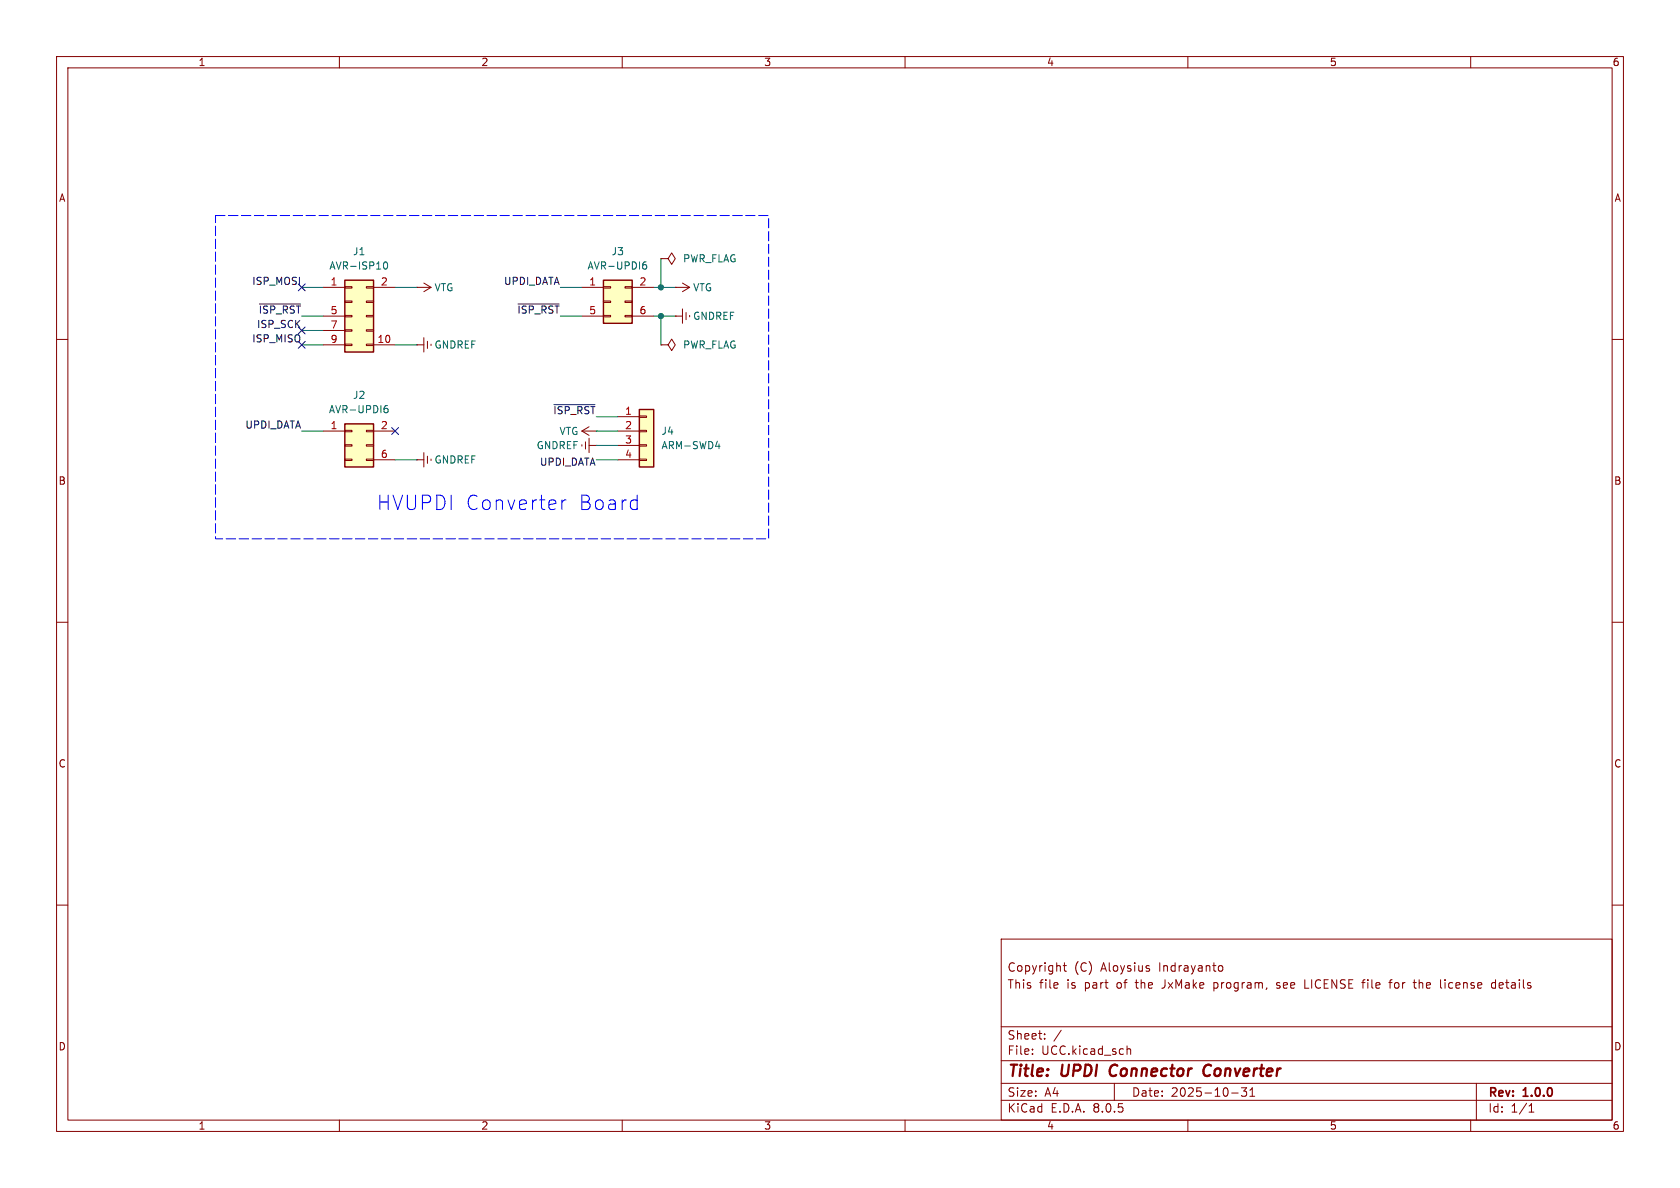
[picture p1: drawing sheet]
<svg xmlns="http://www.w3.org/2000/svg" width="297mm" height="210mm" viewBox="0 0 297 210" stroke-linecap="round" stroke-linejoin="round" font-family="sans-serif">
<g fill="none" stroke="#840000" stroke-width=".18">
<path d="M10 10h277v190h-277zM12 12h273v186h-273zM60 10v2M110 10v2M160 10v2M210 10v2M260 10v2M10 60h2M285 60h2M10 110h2M285 110h2M10 160h2"/>
<path d="M285 160h2M177 166h108v32h-108zM188 170.7h.5M188.2 170.2v1.3l.3 .2M203 171.2l.2 .2-.2 .3M203 170.7l.2 .1M214.6 173.7v1.5M214.6 174.6l.1 .1M214.7 173.7l-.1 .1M215.5 170.8l.4-.1 .3 .3v.4l-.2 .2h-.5M225.7 174.6l.4 .1M225.9 173.7l-.2 .2 .2 .3"/>
<path d="M230.7 173.2v1.5h.7M240.7 173.7h.6M241.3 173.2l-.3 .1M245.5 173.7h.6M246.1 173.2l-.4 .2v1.3M249.8 173.7h.6M250.1 174.6l.3 .1M255.5 173.2v.1M255.5 173.7v1M264.4 173.8l-.4-.1-.3 .3v.4l.1 .2h.6M264.4 173.2v1.5M60 198v2"/>
<path d="M110 198v2M160 198v2M177 194.5h108M177 191.5h108M177 187.5h108M177 181.5h108M182.5 186.3v.1M182.5 185.5v.1M184.7 183.6v.1M184.7 182.8v.1M187.6 182.1l-1.3 2M197 191.5v3"/>
<path d="M199.2 184.9v1.5M199.2 185.5l.3-.1 .3 .1 .1 .9M210 198v2M217.7 193.2h1.2M219.5 192.3h.9l-.5 .6 .4 .1v.7l-.2 .1h-.4l-.2-.1M221 193.8h.8M221 192.7l.4-.4v1.5M260 198v2M261 191.5v6.5M270.3 196.6h.9M270.3 195.5l.4-.4v1.5"/>
</g>
<path d="M196.5 188.5a1.27 1.27 0 0 0 0 1.6M213.7 188.2a1.13 1.13 0 0 0-.9 .7 1.13 1.13 0 0 0 .2 1.2l.3 .1 .5-.1" fill="none" stroke="#840000" stroke-width=".4"/>
<path d="M61 74.9h5v7.7h-5z" fill="#ffffc2"/>
<g fill="none" stroke="#840000" stroke-width=".18">
<path d="M73.7 50.8h.1M73.7 50.8h2.5M74.9 50l1.3 .8M74.9 59.7v2.5M76.2 50.8l-1.3 .8M57.1 76.2h3.9M61 78.6h1.2v.3h-1.2zM61 76.1h1.2v.2h-1.2zM64.8 78.6h1.2v.3h-1.2zM64.8 76.1h1.2v.2h-1.2zM66 76.2h3.8M73.7 61h.1"/>
<path d="M73.7 61h1.2M75.6 60.3v1.3M61 81.2h1.2v.2h-1.2zM64.8 81.2h1.2v.2h-1.2zM66 81.3h3.8"/>
</g>
<path d="M61 74.9h5v7.7h-5z" fill="none" stroke="#840000" stroke-width=".25"/>
<path d="M68 72.2h.4l.2 .2-.1 .5h-.5M68.5 71.7l-.4 .1-.2 .2" fill="none" stroke="#006464" stroke-width=".18"/>
<path d="M61 49.5h5v12.7h-5z" fill="#ffffc2"/>
<g fill="none" stroke="#840000" stroke-width=".18">
<path d="M57.1 50.8h3.9M57.1 55.9h3.9M57.1 58.4h3.9M61 58.3h1.2v.2h-1.2zM61 55.8h1.2v.2h-1.2zM61 53.2h1.2v.3h-1.2zM61 50.7h1.2v.2h-1.2zM64.8 55.8h1.2v.2h-1.2zM64.8 58.3h1.2v.2h-1.2zM64.8 53.2h1.2v.3h-1.2zM64.8 50.7h1.2v.2h-1.2zM66 50.8h3.8"/>
<path d="M119.4 50.8h.1M119.4 50.8h2.5M120.6 50l1.3 .8M121.9 50.8l-1.3 .8M57.1 61h3.9M61 60.8h1.2v.3h-1.2zM64.8 60.8h1.2v.3h-1.2zM66 61h3.8M102.9 76.2h2.5M102.9 76.2l1.2 .8M104.1 75.4l-1.2 .8M105.4 76.2h.1"/>
</g>
<path d="M61 49.5h5v12.7h-5z" fill="none" stroke="#840000" stroke-width=".25"/>
<path d="M67.9 46.4l.2-.1a.68 .68 0 0 1 .4 .6 .68 .68 0 0 1-.4 .7l-.2-.2-.1-.3z" fill="none" stroke="#006464" stroke-width=".18"/>
<path d="M113 72.4h2.6v10.2h-2.6z" fill="#ffffc2"/>
<g fill="none" stroke="#840000" stroke-width=".18">
<path d="M116.8 45.7h1.3l.6 1 .7-1-.7-1-.6 1M116.8 45.7h.1M119.4 55.9h.1M119.4 55.9h1.2M120.6 54.6v2.6M121.3 55.2v1.3M109.2 73.7h3.8M109.2 76.2h3.8M109.2 78.7h3.8M113 78.6h1.3v.3h-1.3zM113 76.1h1.3v.2h-1.3zM113 73.5h1.3v.3h-1.3z"/>
<path d="M116.8 61h1.3l.6-1.1 .7 1.1-.7 1-.6-1M116.8 61h.1M109.2 81.3h3.8M113 81.2h1.3v.2h-1.3z"/>
</g>
<path d="M113 72.4h2.6v10.2h-2.6z" fill="none" stroke="#840000" stroke-width=".25"/>
<path d="M126.5 78.9h.8M127.1 78.5v.8" fill="none" stroke="#006464" stroke-width=".18"/>
<path d="M106.7 49.5h5.1v7.7h-5.1z" fill="#ffffc2"/>
<g fill="none" stroke="#840000" stroke-width=".18">
<path d="M102.9 50.8h3.8M102.9 55.9h3.8M106.7 55.8h1.2v.2h-1.2zM106.7 53.2h1.2v.3h-1.2zM106.7 50.7h1.2v.2h-1.2zM110.5 55.8h1.3v.2h-1.3zM110.5 53.2h1.3v.3h-1.3zM110.5 50.7h1.3v.2h-1.3zM111.8 50.8h3.8M111.8 55.9h3.8M102.9 78.6v.3M103.5 78.1v1.3"/>
<path d="M104.1 78.7h1.3M104.1 77.5v2.5M105.4 78.7h.1M73.7 81.3h.1M73.7 81.3h1.2M74.9 80v2.6M75.6 80.6v1.3"/>
</g>
<path d="M106.7 49.5h5.1v7.7h-5.1z" fill="none" stroke="#840000" stroke-width=".25"/>
<path d="M113.7 46.8h.4l.2 .2-.1 .5h-.5M114.2 46.3l-.4 .1-.1 .2" fill="none" stroke="#006464" stroke-width=".18"/>
<path d="M45.9 53.7h7.2M91.6 53.7h7.2M97.9 71.5h7.3" fill="none" stroke="#0f0f0f" stroke-width=".18"/>
<path d="M99.4 88.4v1.7M100.1 88.4a.65 .65 0 0 0-.7 .5M112.4 88.4l.3 .1M112.7 87.5v2.6M112.7 90l-.3 .1" fill="none" stroke="#00f" stroke-width=".18"/>
<path d="M38.1 38.1h97.8v57.2h-97.8z" fill="none" stroke="#00f" stroke-width=".18" stroke-dasharray="1.7 .6"/>
<g fill="none" stroke="#009600" stroke-width=".18">
<path d="M53.3 50.8h3.8M53.3 55.9h3.8M53.3 58.4h3.8M69.8 50.8h3.9M99.1 50.8h3.8M99.1 55.9h3.8M115.6 50.8h3.8M115.6 55.9h3.8M116.8 45.7v5.1M116.8 55.9v5.1M53.3 76.2h3.8M53.3 61h3.8"/>
<path d="M69.8 61h3.9M105.4 76.2h3.8M105.4 78.7h3.8M105.4 73.7h3.8M69.8 81.3h3.9M105.4 81.3h3.8"/>
</g>
<path d="M52.7 57.8l1.2 1.2M52.7 50.2l1.2 1.2M53.9 57.8l-1.2 1.2M53.9 50.2l-1.2 1.2M52.7 60.4l1.2 1.2M53.9 60.4l-1.2 1.2M69.2 75.6l1.3 1.2M70.5 75.6l-1.3 1.2" fill="none" stroke="#000084" stroke-width=".18"/>
<g fill="#009600" stroke="#009600" stroke-width=".18">
<circle cx="116.8" cy="50.8" r=".46"/>
<circle cx="116.8" cy="55.9" r=".46"/>
</g>
<g font-size="3.5" fill="#00f">
<text x="66.6" y="90.4">HVUPDI Converter</text>
<text x="102.2" y="90.4">Board</text>
</g>
<g font-size="2.8" fill="#840000">
<text x="178" y="190.9">Title:</text>
<text x="187.7" y="190.9">UPDI</text>
<text x="197" y="190.9">Connector</text>
<text x="214.4" y="190.9">Converter</text>
</g>
<g font-size="2.1" fill="#840000">
<text x="178" y="172">Copyright</text>
<text x="189.9" y="172">(C)</text>
<text x="194.7" y="172">Aloysius</text>
<text x="205" y="172">Indrayanto</text>
<text x="178" y="175">This</text>
<text x="183.7" y="175">file</text>
<text x="188.7" y="175">is</text>
<text x="191.9" y="175">part</text>
<text x="197.7" y="175">of</text>
<text x="201.2" y="175">the</text>
<text x="206" y="175">JxMake</text>
<text x="215.2" y="175">program,</text>
<text x="226.5" y="175">see</text>
<text x="231.6" y="175">LICENSE</text>
<text x="242.1" y="175">file</text>
<text x="247" y="175">for</text>
<text x="251.5" y="175">the</text>
<text x="256.3" y="175">license</text>
<text x="265.5" y="175">details</text>
<text x="178" y="184">Sheet:</text>
<text x="178" y="186.7">File:</text>
<text x="184.1" y="186.7">UCC.kicad_sch</text>
<text x="178" y="196.9">KiCad</text>
<text x="178" y="194.1">Size:</text>
<text x="184.7" y="194.1">A4</text>
<text x="185.7" y="196.9">E.D.A.</text>
<text x="193.3" y="196.9">8.0.5</text>
<text x="200" y="194.1">Date:</text>
<text x="207" y="194.1">2025-10-31</text>
<text x="263" y="194.3">Rev:</text>
<text x="263" y="196.9">Id:</text>
<text x="267.1" y="196.9">1/1</text>
<text x="269.4" y="194.3">1.0.0</text>
</g>
<g font-size="1.8" fill="#840000">
<text x="35" y="11.9">1</text>
<text x="85" y="11.9">2</text>
<text x="135" y="11.9">3</text>
<text x="185" y="11.9">4</text>
<text x="235" y="11.9">5</text>
<text x="285" y="11.9">6</text>
<text x="10.3" y="35.9">A</text>
<text x="285.3" y="35.9">A</text>
<text x="10.3" y="85.9">B</text>
<text x="285.3" y="85.9">B</text>
<text x="10.3" y="135.9">C</text>
<text x="285.3" y="135.9">C</text>
<text x="10.3" y="185.9">D</text>
<text x="285.3" y="185.9">D</text>
<text x="35" y="199.9">1</text>
<text x="85" y="199.9">2</text>
<text x="135" y="199.9">3</text>
<text x="185" y="199.9">4</text>
<text x="235" y="199.9">5</text>
<text x="285" y="199.9">6</text>
</g>
<g font-size="1.8" fill="#006464">
<text x="58.1" y="47.9">AVR-ISP10</text>
<text x="62.3" y="45.3">J1</text>
<text x="103.8" y="47.9">AVR-UPDI6</text>
<text x="108" y="45.3">J3</text>
<text x="120.7" y="46.6">PWR_FLAG</text>
<text x="76.7" y="51.7">VTG</text>
<text x="122.4" y="51.7">VTG</text>
<text x="122.4" y="56.7">GNDREF</text>
<text x="76.7" y="61.8">GNDREF</text>
<text x="120.7" y="61.8">PWR_FLAG</text>
<text x="62.3" y="70.7">J2</text>
<text x="58" y="73.3">AVR-UPDI6</text>
<text x="98.8" y="77.1">VTG</text>
<text x="116.8" y="77.1">J4</text>
<text x="76.7" y="82.1">GNDREF</text>
<text x="94.8" y="79.6">GNDREF</text>
<text x="116.8" y="79.6">ARM-SWD4</text>
</g>
<g font-size="1.8" fill="#0f0f0f">
<text x="44.5" y="50.5">ISP_MOSI</text>
<text x="89" y="50.5">UPDI_DATA</text>
<text x="45.3" y="58.1">ISP_SCK</text>
<text x="45.6" y="55.5">~{ISP_RST}</text>
<text x="91.4" y="55.5">~{ISP_RST}</text>
<text x="44.5" y="60.6">ISP_MISO</text>
<text x="43.3" y="75.9">UPDI_DATA</text>
<text x="97.7" y="73.3">~{ISP_RST}</text>
<text x="95.3" y="82.7">UPDI_DATA</text>
</g>
<g font-size="1.8" fill="#a90000">
<text x="58.3" y="50.5">1</text>
<text x="67.2" y="50.5">2</text>
<text x="104.1" y="50.5">1</text>
<text x="113" y="50.5">2</text>
<text x="58.3" y="55.6">5</text>
<text x="58.3" y="58.2">7</text>
<text x="104.1" y="55.6">5</text>
<text x="113" y="55.6">6</text>
<text x="58.3" y="60.7">9</text>
<text x="66.6" y="60.7">10</text>
<text x="58.3" y="75.9">1</text>
<text x="67.2" y="75.9">2</text>
<text x="110.4" y="73.4">1</text>
<text x="110.4" y="75.9">2</text>
<text x="67.2" y="81">6</text>
<text x="110.4" y="78.5">3</text>
<text x="110.4" y="81">4</text>
</g>
</svg>
